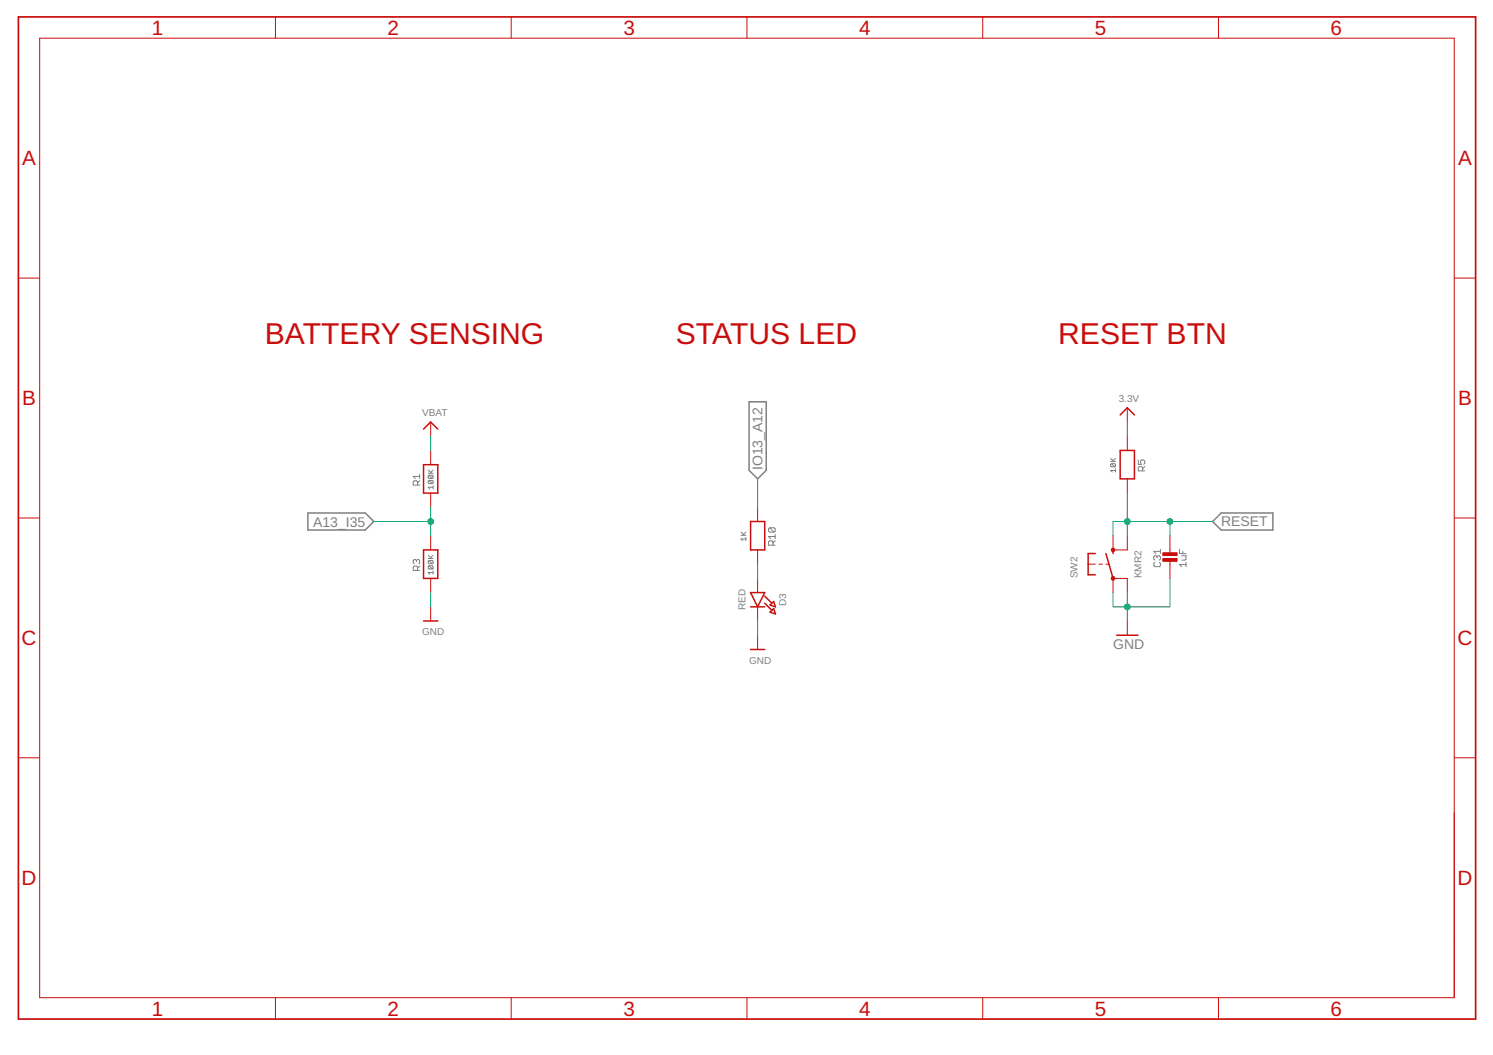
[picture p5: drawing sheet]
<svg xmlns="http://www.w3.org/2000/svg" width="297mm" height="210mm" viewBox="0 0 297 210" stroke-linecap="round" stroke-linejoin="round" font-family="sans-serif">
<g fill="none" stroke="#808080" stroke-width=".2">
<path d="M83.1 96.5v-.6l-.3-.2h-.4l-.2 .2v.6h1.3M83.5 95.7l-.4 .4M83.5 94.8h-1.3l.4 .4M83.5 94.3v.9M85.2 94.1h1M85.2 93.5l.7 .6M85.4 94.6h.6l.2 .1v.3l-.2 .2M85.4 95.6h.6l.2 .2v.3l-.2 .1M85.4 95.6l-.2 .2v.3l.2 .1h.6M85.4 94.6l-.2 .1v.3l.2 .2h.6M85.4 95.6l.6 .6M85.4 94.6l.6 .6"/>
<path d="M86.2 96.9h-1l.3 .4M86.2 96.6v.7M86.2 93.5l-.5 .5M221 91.8h.9M221 91.2l.6 .6M221.1 92.2h.7l.1 .2v.3l-.1 .2M221.1 92.2l-.1 .2v.3l.1 .2h.7M221.1 92.2l.7 .7M221.9 93.6h-.9l.3 .3M221.9 93.3v.6M221.9 91.2l-.5 .5M226.5 91.5v.9h.6l-.2-.5 .2-.4h.4l.3 .2v.5l-.3 .2"/>
<path d="M227.3 93.7v-.7l-.2-.2h-.4l-.2 .2v.7h1.3M227.8 92.8l-.5 .5M82.8 111.5l-.2-.2-.4 .2v.5l.2 .2M82.8 111.5l.3-.2 .4 .2v.5l-.2 .2M82.8 111.5v.3M83.1 113.5v-.7l-.3-.2h-.4l-.2 .2v.7h1.3M83.5 112.6l-.4 .5M85.2 111.1h1M85.2 110.5l.7 .6M85.4 111.5h.6l.2 .2v.3l-.2 .2M85.4 112.6h.6l.2 .1v.4l-.2 .1M85.4 111.5l-.2 .2v.3l.2 .2h.6"/>
<path d="M85.4 112.6l-.2 .1v.4l.2 .1h.6M85.4 112.6l.6 .6M85.4 111.5l.6 .7M86.2 113.6v.6M86.2 113.9h-1l.3 .3M86.2 110.5l-.5 .5M147.4 106.5h1M147.4 105.9l.7 .6M148.4 107.2h-1l.3 .3M148.4 106.9v.6M148.4 105.9l-.5 .4M153.1 105l-.2 .2v.5l.2 .2h.9"/>
<path d="M153.1 105h.9l.2 .2v.5l-.2 .2M153.1 105l.9 .9M153.8 108.5v-.7l-.2-.2h-.5l-.2 .2v.7h1.3M154.2 107.6l-.4 .5M154.2 106.7h-1.3l.5 .5M154.2 106.3v.9M229.8 111.9l-.2 .2v.4l.2 .3h.9l.2-.3v-.4l-.2-.2M230.2 110.8l-.2-.2-.4 .2v.4l.2 .2M230.2 110.8l.2-.2h.3l.2 .2v.4l-.2 .2M230.2 110.8v.2M230.9 109.3v.9M230.9 109.7h-1.3l.4 .5"/>
<path d="M234.7 109.3v.9h1.3M235.1 110.6h.9v.6l-.2 .2h-.7M235.3 109.7v.5M236 112.3h-1.3l.4 .5M236 111.9v.9"/>
</g>
<path d="M149 79.9h3.4v13.7l-1.7 1.7-1.7-1.7zM61.3 102.1h11.4l1.7 1.7-1.7 1.7h-11.4zM241.3 103.8l1.7-1.7h10.2v3.4h-10.2z" fill="none" stroke="#808080" stroke-width=".3"/>
<g fill="none" stroke="#c90d0c" stroke-width=".3">
<path d="M84.3 92.5h2.8v5.6h-2.8zM84.3 85.4l1.4-1.4 1.4 1.4M222.9 82.5l1.4-1.4 1.4 1.4M222.9 89.6h2.8v5.7h-2.8zM84.3 109.4h2.8v5.7h-2.8zM149.3 117.9h2.8l-1.4 2.8zM149.3 103.8h2.8v5.6h-2.8zM152.1 118.6l1.5 1.4M217.9 110.1h-1.4v4.3h1.4M220 110.1l1.4 5M221.4 109.4v.7M84.3 123.5h2.8"/>
<path d="M149.3 120.7h2.8M149.3 129.2h2.8M152.1 120l1.5 1.4M153.2 120.4l.7-.7 .4 1zM153.2 121.8l.7-.7 .4 1.1zM222.2 126.4h4.2"/>
</g>
<g fill="none" stroke="#c90d0c" stroke-width=".2">
<path d="M7.9 7.6h281.4v190.9h-281.4zM54.8 3.4v4.2M101.7 3.4v4.2M148.6 3.4v4.2M195.5 3.4v4.2M242.4 3.4v4.2M3.7 55.3h4.2M289.3 55.3h4.3M85.7 84v2.8M85.7 89.6v2.9M85.7 98.1v2.8M224.3 81.1v2.9"/>
<path d="M224.3 86.8v2.8M224.3 95.3v2.8M3.7 103.1h4.2M85.7 106.6v2.8M85.7 115.1v2.8M150.7 100.9v2.9M150.7 109.4v2.8M150.7 115.1v2.8M216.5 112.2h1.4M218.6 112.2h.7M220 112.2h.7M221.4 106.6v2.8h2.9v-2.8"/>
<path d="M221.4 117.9v-2.8h2.9v2.8M232.8 106.6v3.7M232.8 111.4v3.7M289.3 103.1h4.3M85.7 120.7v2.8M150.7 120.7v2.8M150.7 126.4v2.8M224.3 123.5v2.9M3.7 150.8h4.2M289.3 150.8h4.3M54.8 198.5v4.3M101.7 198.5v4.3"/>
<path d="M148.6 198.5v4.3M195.5 198.5v4.3M242.4 198.5v4.3"/>
</g>
<g fill="#c90d0c" stroke="#c90d0c" stroke-width=".2">
<circle cx="221.5" cy="115.1" r=".37"/>
<circle cx="221.5" cy="109.4" r=".37"/>
</g>
<g fill="#c90d0c" stroke="#c90d0c" stroke-width=".2">
<path d="M231.4 111.1h2.8v.6h-2.8z"/>
<path d="M231.4 110h2.8v.5h-2.8z"/>
</g>
<path d="M3.7 3.4h289.9v199.4h-289.9z" fill="none" stroke="#c90d0c" stroke-width=".34"/>
<g fill="none" stroke="#0dab76" stroke-width=".2">
<path d="M85.7 86.8v2.8M150.7 95.3v5.6M224.3 84v2.8M224.3 98.1v8.5M74.4 103.8h11.3M85.7 100.9v5.7M85.7 117.9v2.8M150.7 112.2v2.9M224.3 117.9v5.6M232.8 115.1v5.6h-11.4v-2.8M232.8 103.8v2.8M241.3 103.8h-19.9v2.8"/>
<path d="M150.7 123.5v2.9"/>
</g>
<g fill="#0dab76" stroke="#0dab76" stroke-width=".2">
<circle cx="224.3" cy="120.7" r=".57"/>
<circle cx="224.3" cy="103.8" r=".57"/>
<circle cx="232.8" cy="103.8" r=".57"/>
<circle cx="85.7" cy="103.8" r=".57"/>
</g>
<g font-size="6" fill="#c90d0c">
<text x="52.7" y="68.4">BATTERY SENSING</text>
<text x="134.5" y="68.4">STATUS LED</text>
<text x="210.5" y="68.4">RESET BTN</text>
</g>
<g font-size="4.1" fill="#c90d0c">
<text x="30.2" y="6.9">1</text>
<text x="77.1" y="6.9">2</text>
<text x="124" y="6.9">3</text>
<text x="170.9" y="6.9">4</text>
<text x="217.8" y="6.9">5</text>
<text x="264.7" y="6.9">6</text>
<text x="4.4" y="32.9">A</text>
<text x="290.1" y="32.9">A</text>
<text x="4.4" y="80.6">B</text>
<text x="290.1" y="80.6">B</text>
<text x="4.3" y="128.4">C</text>
<text x="290" y="128.4">C</text>
<text x="4.3" y="176.1">D</text>
<text x="290" y="176.1">D</text>
<text x="30.2" y="202.1">1</text>
<text x="77.1" y="202.1">2</text>
<text x="124" y="202.1">3</text>
<text x="170.9" y="202.1">4</text>
<text x="217.8" y="202.1">5</text>
<text x="264.7" y="202.1">6</text>
</g>
<g font-size="2.8" fill="#808080">
<text x="151.7" y="93.6" transform="rotate(-90 151.7 93.6)">IO13_A12</text>
<text x="62.3" y="104.8">A13_I35</text>
<text x="242.9" y="104.7">RESET</text>
<text x="221.4" y="129.2">GND</text>
</g>
<g font-size="2" fill="#808080">
<text x="84" y="82.8">VBAT</text>
<text x="222.6" y="80">3.3V</text>
<text x="214.4" y="115.1" transform="rotate(-90 214.4 115.1)">SW2</text>
<text x="227.1" y="115.1" transform="rotate(-90 227.1 115.1)">KMR2</text>
<text x="148.3" y="121.4" transform="rotate(-90 148.3 121.4)">RED</text>
<text x="156.4" y="120.6" transform="rotate(-90 156.4 120.6)">D3</text>
<text x="84" y="126.4">GND</text>
<text x="149" y="132">GND</text>
</g>
</svg>
